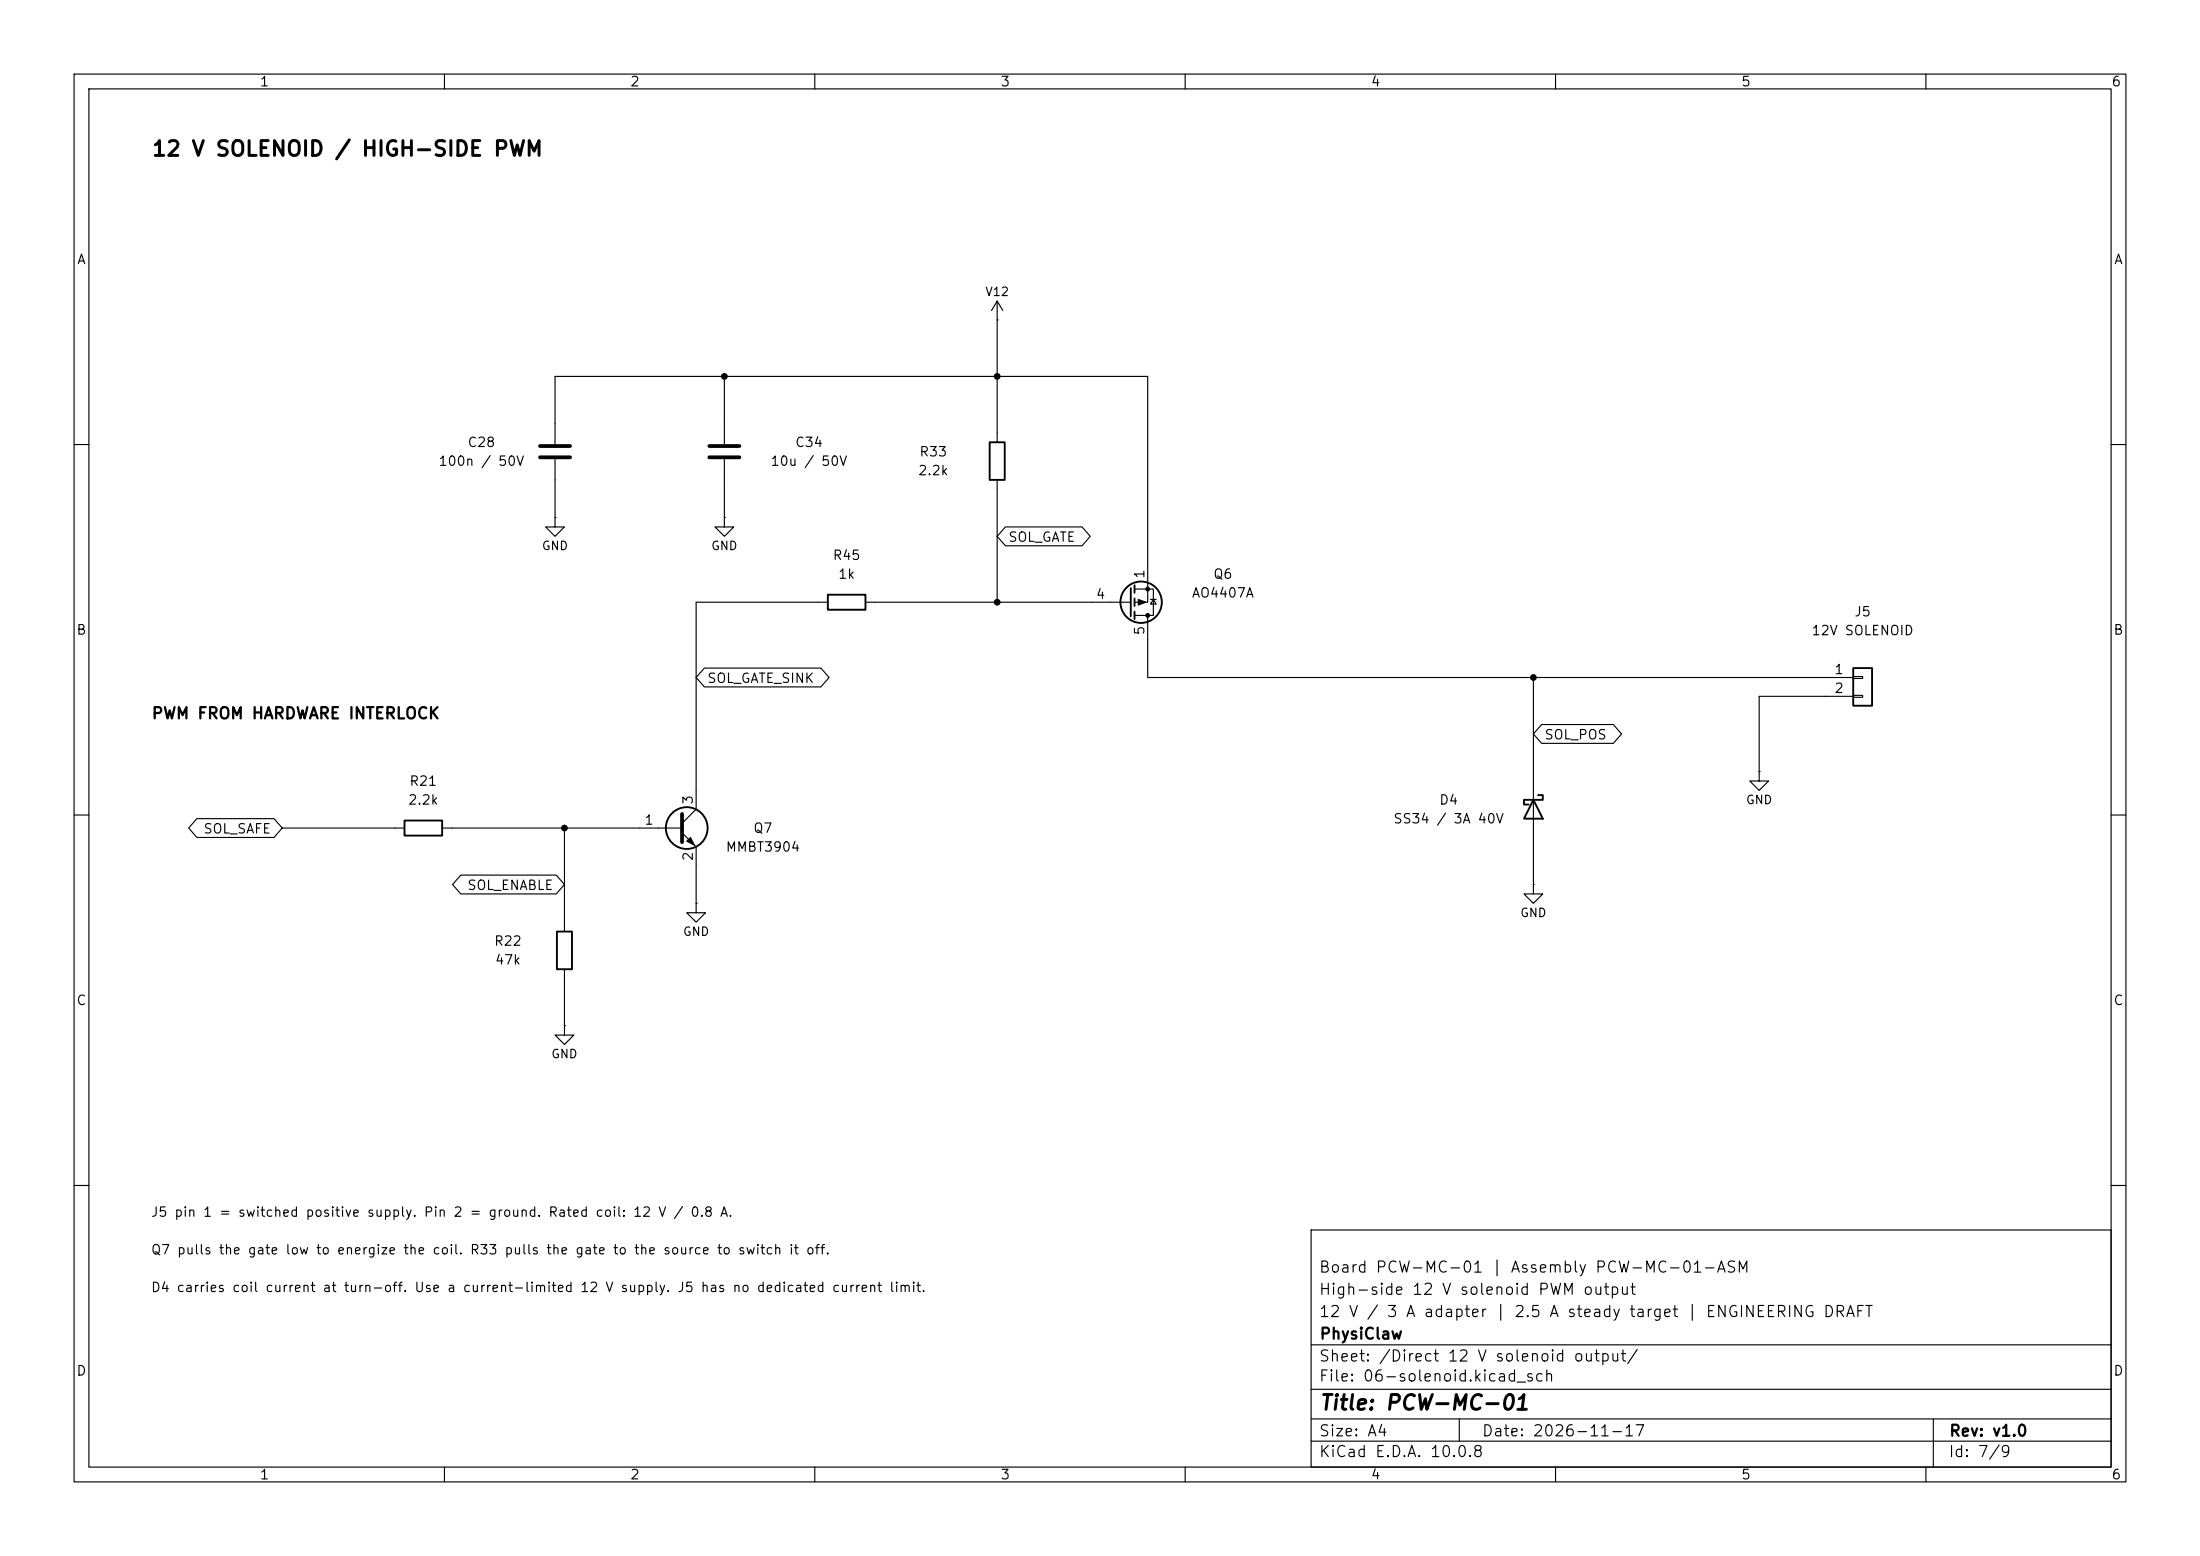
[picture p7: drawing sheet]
<svg xmlns="http://www.w3.org/2000/svg" width="297mm" height="210mm" viewBox="0 0 297 210" stroke-linecap="round" stroke-linejoin="round" font-family="sans-serif">
<g fill="none" stroke="#000" stroke-width=".15">
<path d="M10 10h277v190h-277zM12 12h273v186h-273zM60 10v2M110 10v2M160 10v2M210 10v2M260 10v2M74.9 59.9v-9.1h80v30.5h-1.7M97.8 50.8v9.1M134.6 43.2h.1M134.6 40.6l-.7 1.3M134.6 40.6l.8 1.3"/>
<path d="M134.6 40.6v19.1M10 60h2M74.9 69.9v1.2h1.3l-1.3 1.3-1.2-1.3h1.2M74.9 69.9h.1M74.9 62v7.9M97.8 69.9v1.2h1.3l-1.3 1.3-1.3-1.3h1.3M97.8 69.9h.1M97.8 62v7.9M134.6 64.8v16.5M135.7 71.1h10.4l1.1 1.3-1.1 1.3h-10.4l-1.1-1.3zM153.2 79.5h2.5v3.6h-2.5M285 60h2"/>
<path d="M95.1 90.2h15.7l1.1 1.2-1.1 1.3h-15.7l-1.1-1.3zM111.8 81.3h-17.8v27.9l-1.9 1.9M116.8 81.3h35.9M154.9 83.1v8.3h95.3M155.3 80.9h.8M155.7 80.9l.4 .6h-.8zM207 91.4v28M208.1 97.8h9.7l1.1 1.3-1.1 1.2h-9.7l-1.1-1.2zM250.2 91.3h1.3v.3h-1.3zM250.2 93.9h1.3v.2h-1.3zM250.2 94h-12.7v10.1M10 110h2"/>
<path d="M26.6 110.5h10.4l1.1 1.3-1.1 1.2h-10.4l-1.1-1.2zM38.1 111.8h16.5M59.7 111.8h32.4M62.2 118.1h12.9l1.1 1.3-1.1 1.3h-12.9l-1.1-1.3zM76.2 111.8v13.9M92.1 112.4l1.9 1.9v7.6M207 119.4v1.3h1.3l-1.3 1.2-1.3-1.2h1.3M207 119.4h.1M237.5 104.1v1.3h1.3l-1.3 1.3-1.3-1.3h1.3M237.5 104.1h.1M285 110h2M76.2 138.4v1.3h1.3l-1.3 1.3-1.3-1.3h1.3"/>
<path d="M76.2 138.4h.1M76.2 130.8v7.6M94 121.9v1.3h1.2l-1.2 1.3-1.3-1.3h1.3M94 121.9h.1M10 160h2M177 166h108v32h-108zM285 160h2M60 198v2M110 198v2M160 198v2M177 194.5h108M177 191.5h108"/>
<path d="M177 187.5h108M177 181.5h108M197 191.5v3M210 198v2M260 198v2M261 191.5v6.5"/>
</g>
<path d="M72.9 60.2h4.1M72.9 61.7h4.1M95.8 60.2h4M95.8 61.7h4M92.1 109.9v3.8" fill="none" stroke="#000" stroke-width=".51"/>
<g fill="none" stroke="#000" stroke-width=".25">
<path d="M133.6 59.7h2v5.1h-2zM152.7 79.4v3.8M153.2 79v1M111.8 80.3h5v2h-5zM153.2 80.8v1M153.2 82.6v1M250.2 90.2h2.5v5.1h-2.5zM54.6 110.7h5.1v2.1h-5.1zM207 108l1.3 2.5h-2.6zM207.6 107.3h.7v.7h-2.6v.6h.7M75.2 125.7h2v5.1h-2z"/>
<circle cx="154.1" cy="81.3" r="2.79"/>
<circle cx="92.7" cy="111.8" r="2.82"/>
</g>
<g fill="#000" stroke="#000" stroke-width=".15">
<path d="M153.7 80.9l1 .4-1 .4zM92.7 113.5l.5-.5 .5 1z"/>
<circle cx="154.9" cy="79.5" r=".25"/>
<circle cx="154.9" cy="83.1" r=".25"/>
</g>
<g fill="#000">
<circle cx="97.8" cy="50.8" r=".46"/>
<circle cx="134.6" cy="50.8" r=".46"/>
<circle cx="134.6" cy="81.3" r=".46"/>
<circle cx="207" cy="91.4" r=".46"/>
<circle cx="76.2" cy="111.8" r=".46"/>
</g>
<g font-size="2">
<text x="20.4" y="21.6">12 V SOLENOID / HIGH-SIDE PWM</text>
<text x="178" y="190.8">Title: PCW-MC-01</text>
</g>
<g font-size="1.5">
<text x="20.4" y="97.4">PWM FROM HARDWARE INTERLOCK</text>
<text x="178" y="172.1">Board PCW-MC-01 | Assembly PCW-MC-01-ASM</text>
<text x="178" y="178.1">12 V / 3 A adapter | 2.5 A steady target | ENGINEERING DRAFT</text>
<text x="178" y="175.1">High-side 12 V solenoid PWM output</text>
<text x="178" y="184.1">Sheet: /Direct 12 V solenoid output/</text>
<text x="178" y="181.1">PhysiClaw</text>
<text x="178" y="186.8">File: 06-solenoid.kicad_sch</text>
<text x="178" y="197">KiCad E.D.A. 10.0.8</text>
<text x="178" y="194.2">Size: A4</text>
<text x="200" y="194.2">Date: 2026-11-17</text>
<text x="263" y="197">Id: 7/9</text>
<text x="263" y="194.2">Rev: v1.0</text>
</g>
<g font-size="1.3">
<text x="35" y="12">1</text>
<text x="85" y="12">2</text>
<text x="135" y="12">3</text>
<text x="185" y="12">4</text>
<text x="235" y="12">5</text>
<text x="285" y="12">6</text>
<text x="10.3" y="36">A</text>
<text x="285.3" y="36">A</text>
<text x="59.1" y="63.2">100n / 50V</text>
<text x="63" y="60.7">C28</text>
<text x="103.9" y="63.2">10u / 50V</text>
<text x="107.2" y="60.7">C34</text>
<text x="123.8" y="64.5">2.2k</text>
<text x="124" y="61.9">R33</text>
<text x="112.3" y="75.9">R45</text>
<text x="136" y="73.4">SOL_GATE</text>
<text x="113.1" y="78.4">1k</text>
<text x="147.9" y="81.1">4</text>
<text x="154.8" y="78.2" transform="rotate(-90 154.8 78.2)">1</text>
<text x="160.8" y="81">AO4407A</text>
<text x="163.7" y="78.4">Q6</text>
<text x="250.2" y="83.5">J5</text>
<text x="10.2" y="86">B</text>
<text x="154.8" y="85.8" transform="rotate(-90 154.8 85.8)">5</text>
<text x="244.5" y="86.1">12V SOLENOID</text>
<text x="285.2" y="86">B</text>
<text x="95.4" y="92.5">SOL_GATE_SINK</text>
<text x="247.6" y="91.3">1</text>
<text x="247.6" y="93.8">2</text>
<text x="208.4" y="100.1">SOL_POS</text>
<text x="55.2" y="106.4">R21</text>
<text x="27.4" y="112.8">SOL_SAFE</text>
<text x="55" y="108.9">2.2k</text>
<text x="86.9" y="111.6">1</text>
<text x="93.8" y="108.7" transform="rotate(-90 93.8 108.7)">3</text>
<text x="101.6" y="112.7">Q7</text>
<text x="188" y="111.5">SS34 / 3A 40V</text>
<text x="194.2" y="108.9">D4</text>
<text x="93.8" y="116.3" transform="rotate(-90 93.8 116.3)">2</text>
<text x="97.9" y="115.3">MMBT3904</text>
<text x="63" y="120.4">SOL_ENABLE</text>
<text x="66.6" y="128">R22</text>
<text x="66.7" y="130.5">47k</text>
<text x="10.2" y="136">C</text>
<text x="285.2" y="136">C</text>
<text x="20.3" y="164.5">J5 pin 1 = switched positive supply. Pin 2 = ground. Rated coil: 12 V / 0.8 A.</text>
<text x="20.3" y="169.6">Q7 pulls the gate low to energize the coil. R33 pulls the gate to the source to switch it off.</text>
<text x="20.3" y="174.7">D4 carries coil current at turn-off. Use a current-limited 12 V supply. J5 has no dedicated current limit.</text>
<text x="10.2" y="186">D</text>
<text x="285.2" y="186">D</text>
<text x="35" y="200">1</text>
<text x="85" y="200">2</text>
<text x="135" y="200">3</text>
<text x="185" y="200">4</text>
<text x="235" y="200">5</text>
<text x="285" y="200">6</text>
</g>
<g font-size="1.2">
<text x="132.9" y="40.2">V12</text>
<text x="73.1" y="74.5">GND</text>
<text x="95.9" y="74.5">GND</text>
<text x="235.6" y="108.8">GND</text>
<text x="205.1" y="124.1">GND</text>
<text x="92.1" y="126.6">GND</text>
<text x="74.3" y="143.1">GND</text>
</g>
</svg>
